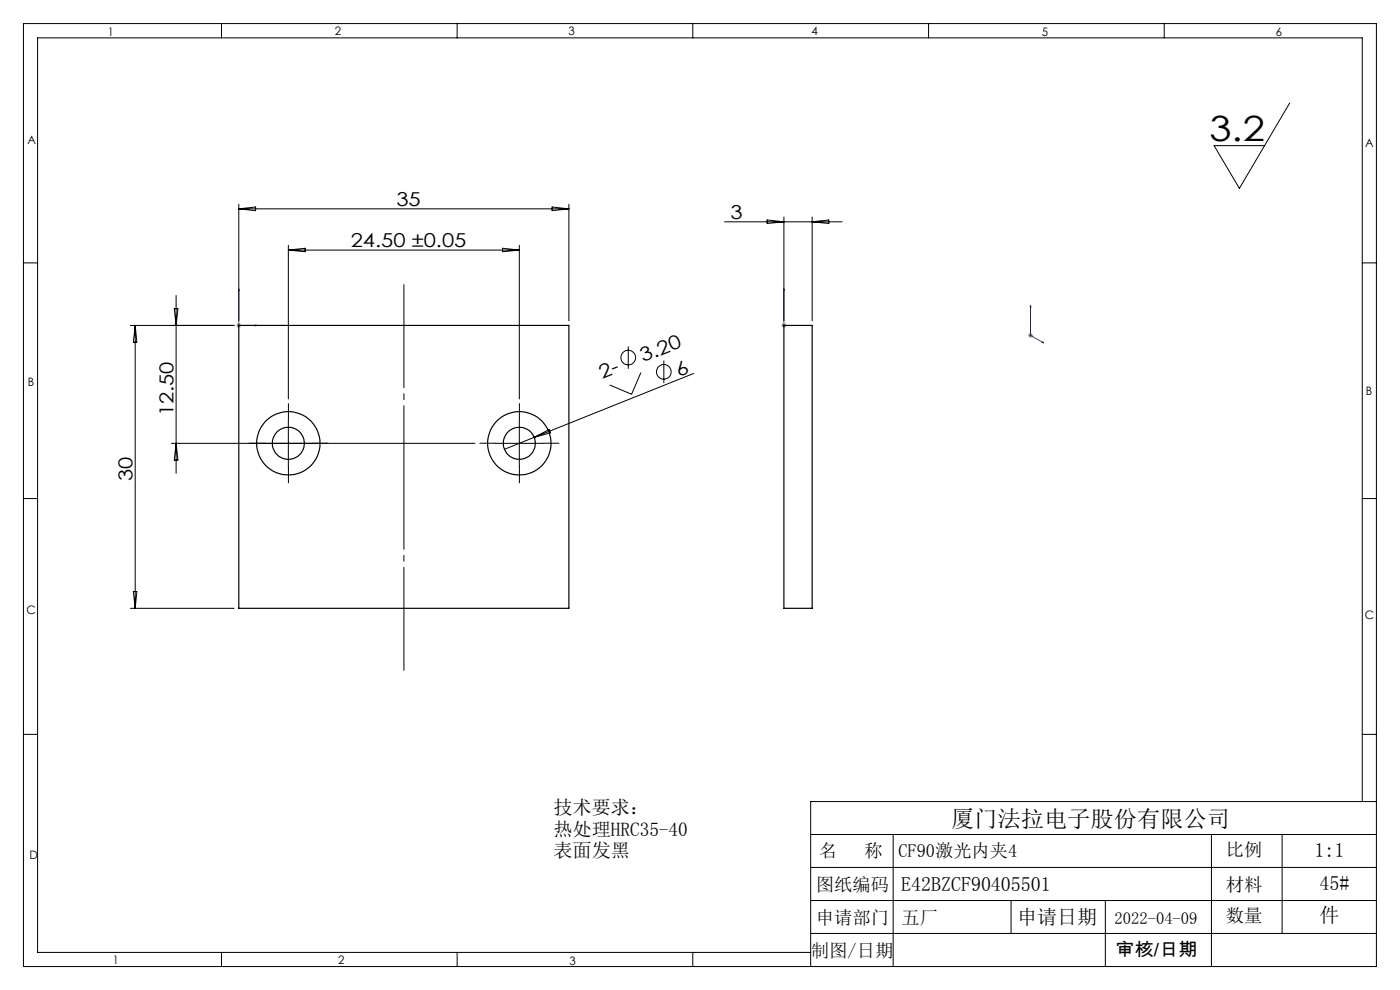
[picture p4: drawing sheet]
<svg xmlns="http://www.w3.org/2000/svg" width="297mm" height="210mm" viewBox="0 0 297 210" stroke-linecap="round" stroke-linejoin="round" font-family="sans-serif">
<g fill="none" stroke="#000" stroke-width=".21">
<path d="M5 5h287v200h-287zM47 5v3M97 5v3M147 5v3M197 5v3M247 5v3M273.6 21.8l-10.7 18.2-5.3-9.1h10.7M5 55.8h3M50.7 43.3v24.7M50.7 44.3h70M50.7 44.3l3.5-.4v.8zM61.2 52v32.6"/>
<path d="M61.2 53h49M61.2 53l3.5-.3v.7zM106.6 52.7l3.6 .3-3.6 .4zM110.2 52v32.6M117.1 43.9l3.6 .4-3.6 .4zM120.7 43.3v24.7M153.7 47.1h24.9M162.7 46.7l3.6 .4-3.6 .3zM166.3 46v22M172.3 46v22M172.3 47.1l3.5-.4v.7zM289 55.8h3"/>
<path d="M27.7 69h22M28.7 69v60M28.7 69l.3 3.6h-.7zM37 65.5h.7l-.3 3.5zM37.4 62.7v37.7M133.3 73.5v4.7M136 79l-2 4.6-4.6-1.9M140.8 76.5v4.8M147.1 79.2l-40.1 16.1M36.4 94h64.4M37.4 94l.3 3.6h-.7zM61.2 89v10.1"/>
<path d="M105.2 94h10M110.2 89v10.1M113.3 92.8l3.2-1.7 .3 .7zM5 105.8h3M289 105.8h3M27.7 129h22M28.3 125.5h.7l-.3 3.5zM5 155.8h3M289 155.8h3M172 177h120M189.5 177v28M257 177v28"/>
<path d="M272 177v21M289 170v-162h-281v194h164M292 170h-120v35M172 184h120M172 191h120M172 198h120M214.5 191v7M234.5 191v14M47 202v3M97 202v3M147 202v3"/>
<circle cx="133.3" cy="75.8" r="1.55"/>
<circle cx="140.8" cy="78.9" r="1.56"/>
</g>
<path d="M50.7 61.3l.1 .4h-.2zM50.7 61.3v7.7h3.8M54.2 68.9l.3 .1-.3 .1zM166.3 68.9v.2zM166.3 61.3v.4v-.4M166.3 69h.1M166.3 61.3v7.7M218.6 64.8l.1 .3h-.2zM218.6 64.8v6.3l2.8 1.6M221.1 72.5l.3 .2h-.3z" fill="none" stroke="#00f" stroke-width=".21"/>
<path d="M50.2 69h1M50.3 68.7l.7 .7M50.7 68.5v1M51 68.7l-.7 .7M165.8 69h1M165.9 68.7l.8 .7M166.3 68.5v1M166.7 68.7l-.8 .7M218.1 71.1h1M218.3 70.8l.7 .7M218.6 70.7v.9M219 70.8l-.7 .7" fill="none" stroke="#808080" stroke-width=".21"/>
<path d="M56.2 94h-3.4M61.2 89v-3.4M61.2 99v3.4M66.2 94h3.4M105.2 94h-3.4M110.2 89v-3.4M110.2 99v3.4M115.2 94h3.4" fill="none" stroke="#000" stroke-width=".21" stroke-dasharray="30.5 1.3 1.3 1.3"/>
<path d="M85.7 60.4v81.8" fill="none" stroke="#000" stroke-width=".21" stroke-dasharray="30.5 1.3 1.3 1.3" stroke-dashoffset="8.6"/>
<g fill="#00f">
<path d="M54.2 68.9l.3 .1-.3 .1zM50.7 61.3l.1 .4h-.2z"/>
<path d="M221.1 72.5l.3 .2h-.3zM218.6 64.8l.1 .3h-.2z"/>
<path d="M166.3 68.9v.2zM166.3 61.3v.4z"/>
</g>
<g fill="none" stroke="#000" stroke-width=".25">
<path d="M50.7 69h70v60h-70zM166.3 69h6v60h-6z"/>
<circle cx="61.2" cy="94" r="3.4"/>
<circle cx="61.2" cy="94" r="6.7"/>
<circle cx="110.2" cy="94" r="3.4"/>
<circle cx="110.2" cy="94" r="6.7"/>
</g>
<text font-size="7.4" x="256.6" y="29.9">3.2</text>
<text font-size="4.9" x="201.7" y="175.4">厦门法拉电子股份有限公司</text>
<g font-size="4.2">
<text x="278.9" y="181.8">1:1</text>
<text x="191.2" y="189.1">E42BZCF90405501</text>
<text x="280" y="188.7">45#</text>
<text x="215.8" y="195.9">申请日期</text>
<text x="280" y="195.6">件</text>
</g>
<g font-size="4.1">
<text x="84.1" y="43.7">35</text>
<text x="155" y="46.4">3</text>
<text x="74.4" y="52.4">24.50 ±0.05</text>
<text x="136.5" y="76.9" transform="rotate(-22 136.5 76.9)">3.20</text>
<text x="127.7" y="80.4" transform="rotate(-22 127.7 80.4)">2-</text>
<text x="144" y="79.9" transform="rotate(-22 144 79.9)">6</text>
<text x="36.8" y="88.3" transform="rotate(-90 36.8 88.3)">12.50</text>
<text x="28.1" y="102.1" transform="rotate(-90 28.1 102.1)">30</text>
<text x="117.4" y="172.8">技术要求：</text>
<text x="117.4" y="177.3">热处理HRC35-40</text>
<text x="117.4" y="181.8">表面发黑</text>
</g>
<g font-size="3.9">
<text x="173.7" y="181.8">名</text>
<text x="183.4" y="181.8">称</text>
<text x="190.6" y="181.8">CF90激光内夹4</text>
<text x="260.1" y="181.5">比例</text>
<text x="173.1" y="189.1">图纸编码</text>
<text x="260.1" y="189">材料</text>
<text x="173.1" y="195.9">申请部门</text>
<text x="191.3" y="195.9">五厂</text>
<text x="260.1" y="195.6">数量</text>
<text x="172.1" y="203.1">制图/日期</text>
<text x="236.6" y="202.8">审核/日期</text>
</g>
<text font-size="3.5" x="236.4" y="195.9">2022-04-09</text>
<g font-size="2.5">
<text x="22.9" y="7.6">1</text>
<text x="71" y="7.5">2</text>
<text x="120.6" y="7.5">3</text>
<text x="172.2" y="7.5">4</text>
<text x="221" y="7.6">5</text>
<text x="270.7" y="7.5">6</text>
<text x="5.8" y="30.5">A</text>
<text x="289.6" y="31.2">A</text>
<text x="5.9" y="81.9">B</text>
<text x="289.8" y="83.8">B</text>
<text x="5.6" y="130.3">C</text>
<text x="289.5" y="131.2">C</text>
<text x="6.2" y="182.2">D</text>
<text x="23.9" y="204.5">1</text>
<text x="71.7" y="204.5">2</text>
<text x="120.8" y="204.6">3</text>
</g>
</svg>
